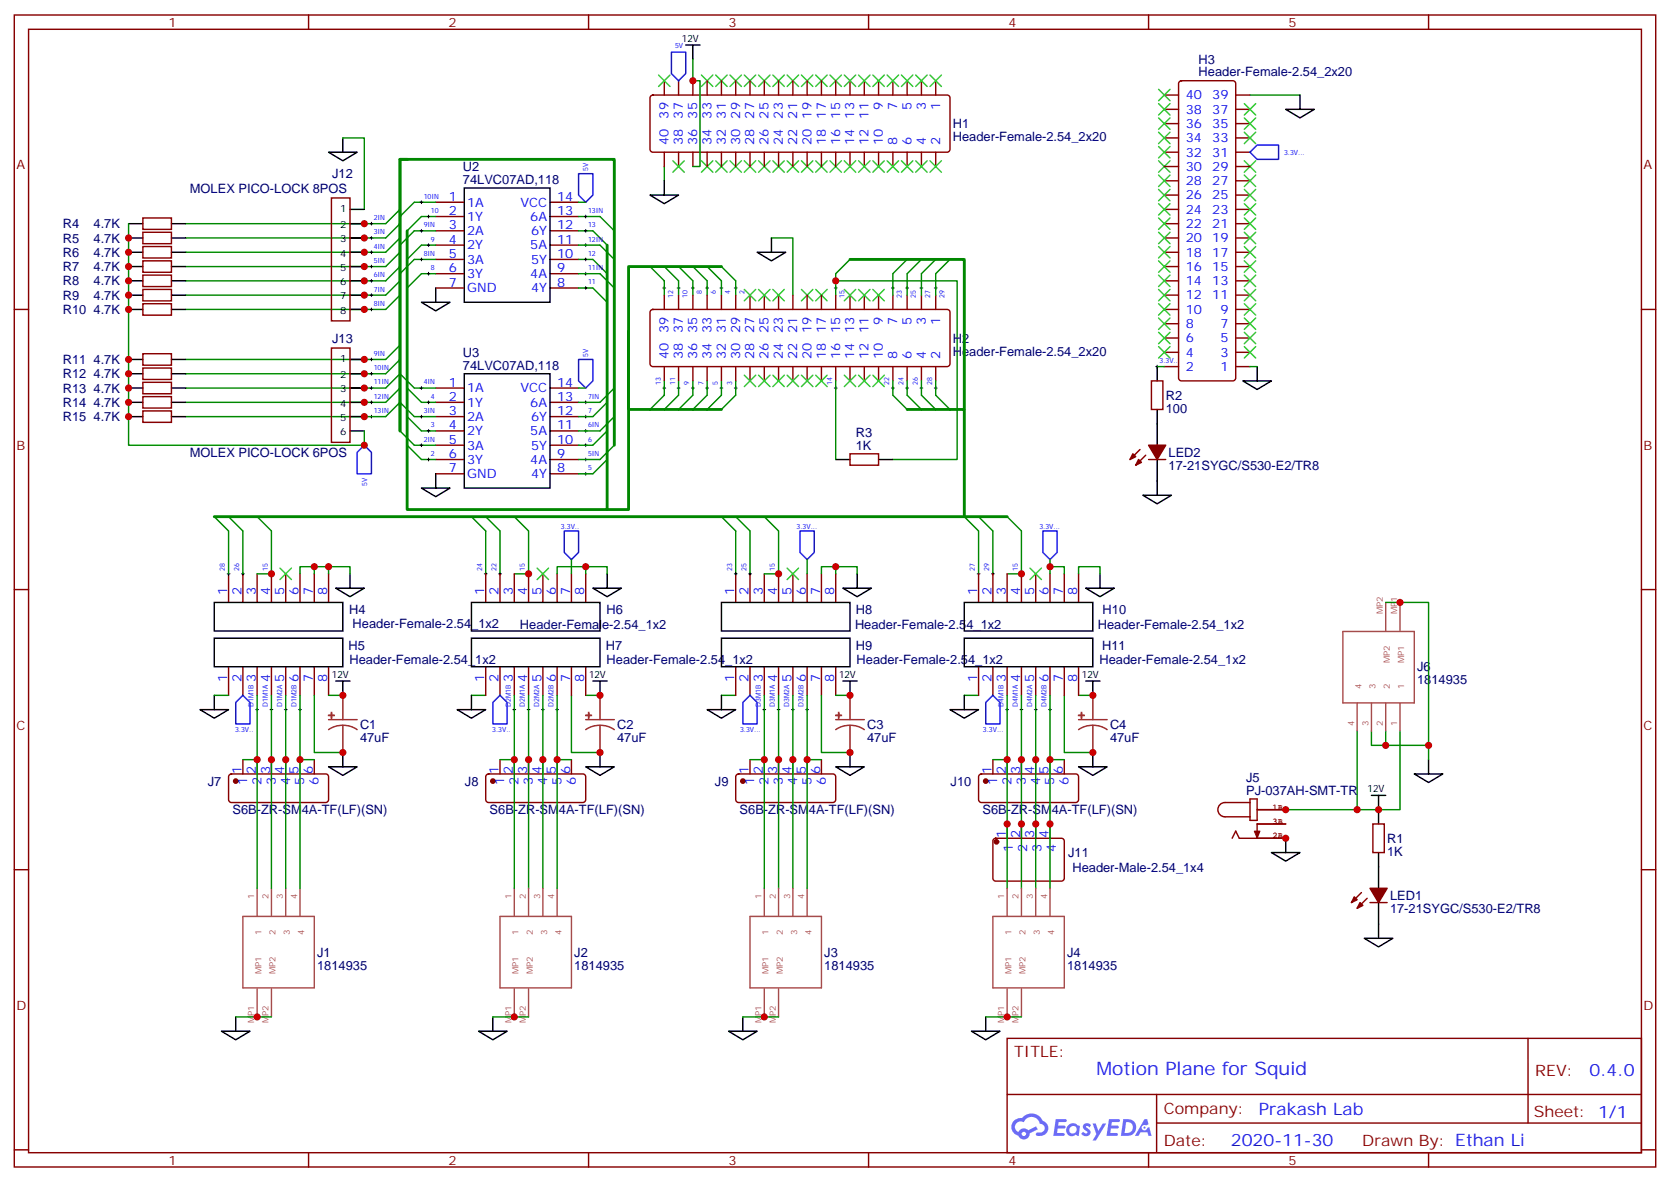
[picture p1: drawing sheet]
# EasyEDA schematic Schematic.json
TITLE: Motion Plane for Squid; REV: 0.4.0; Date: 2020-11-30; Sheet: 1/1; Drawn By: Ethan Li; Company: Prakash Lab

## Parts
C1  47uF  [CAP-SMD_BD6.3-L6.6-W6.6-FD]
C2  47uF  [CAP-SMD_BD6.3-L6.6-W6.6-FD]
C3  47uF  [CAP-SMD_BD6.3-L6.6-W6.6-FD]
C4  47uF  [CAP-SMD_BD6.3-L6.6-W6.6-FD]
H1  Header-Female-2.54_2x20  [HDR-TH_40P-P2.54-V-R2-C20-S2.54]
H2  Header-Female-2.54_2x20  [HDR-TH_40P-P2.54-V-R2-C20-S2.54]
H3  Header-Female-2.54_2x20  [HDR-TH_40P-P2.54-V-R2-C20-S2.54]
H4  Header-Female-2.54_1x2  [NPPC081KFXC-RC]
H5  Header-Female-2.54_1x2  [NPPC081KFXC-RC]
H6  Header-Female-2.54_1x2  [NPPC081KFXC-RC]
H7  Header-Female-2.54_1x2  [NPPC081KFXC-RC]
H8  Header-Female-2.54_1x2  [NPPC081KFXC-RC]
H9  Header-Female-2.54_1x2  [NPPC081KFXC-RC]
H10  Header-Female-2.54_1x2  [NPPC081KFXC-RC]
H11  Header-Female-2.54_1x2  [NPPC081KFXC-RC]
J1  1814935  [1814935]
J2  1814935  [1814935]
J3  1814935  [1814935]
J4  1814935  [1814935]
J5  PJ-037AH-SMT-TR  [CUI_PJ-037AH-SMT-TR]
J6  1814935  [1814935]
J7  S6B-ZR-SM4A-TF(LF)(SN)  [CONN-SMD_S6B-ZR-SM4A-TF]
J8  S6B-ZR-SM4A-TF(LF)(SN)  [CONN-SMD_S6B-ZR-SM4A-TF]
J9  S6B-ZR-SM4A-TF(LF)(SN)  [CONN-SMD_S6B-ZR-SM4A-TF]
J10  S6B-ZR-SM4A-TF(LF)(SN)  [CONN-SMD_S6B-ZR-SM4A-TF]
J11  Header-Male-2.54_1x4  [DIP-1X4P-2.54MM-M]
J12  MOLEX PICO-LOCK 8POS  [MOLEX PICO-LOCK 8POS]
J13  MOLEX PICO-LOCK 6POS  [MOLEX PICO-LOCK 6POS]
LED1  17-21SYGC/S530-E2/TR8  [LED0805-RD]
LED2  17-21SYGC/S530-E2/TR8  [LED0805-RD]
R1  1K  [R1206]
R2  100  [R1206]
R3  1K  [R1206]
R4  4.7K  [R0805]
R5  4.7K  [R0805]
R6  4.7K  [R0805]
R7  4.7K  [R0805]
R8  4.7K  [R0805]
R9  4.7K  [R0805]
R10  4.7K  [R0805]
R11  4.7K  [R0805]
R12  4.7K  [R0805]
R13  4.7K  [R0805]
R14  4.7K  [R0805]
R15  4.7K  [R0805]
U2  74LVC07AD,118  [SOIC-14_L8.7-W3.9-P1.27-LS6.0-BL]
U3  74LVC07AD,118  [SOIC-14_L8.7-W3.9-P1.27-LS6.0-BL]

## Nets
3.3V..: H3.2 H5.2 H6.7 H7.2 R2.2
3.3V...: H3.31 H8.6 H9.2 H10.6 H10.7 H11.2
5V: H1.37 J13.6 R4.1 R5.1 R6.1 R7.1 R8.1 R9.1 R10.1 R11.1 R12.1 R13.1 R14.1 R15.1 U2.14(VCC) U3.14(VCC)
12V: C1.1 C2.1 C3.1 C4.1 H1.35 H1.36 H5.8 H7.8 H9.8 H11.8 J5.1A(1) J5.1B(1) J6.1 J6.4 R1.2
GND: C1.2 C2.2 C3.2 C4.2 H1.40 H2.21 H3.1 H3.39 H4.6 H4.7 H4.8 H5.1 H5.7 H6.6 H6.8 H7.1 H7.7 H8.7 H8.8 H9.1 H9.7 H10.8 H11.1 H11.7 J1.MP1 J1.MP2 J2.MP1 J2.MP2 J3.MP1 J3.MP2 J4.MP1 J4.MP2 J5.2A(2) J5.2B(2) J6.2 J6.3 J6.MP1 J6.MP2 J12.1 LED1.1(-) LED2.1(-) U2.7(GND) U3.7(GND)
2: H2.29 U3.6(3Y)
2IN: J12.2 R4.2 U3.5(3A)
3: H2.30 U3.4(2Y)
3IN: J12.3 R5.2 U3.3(2A)
4: H2.31 U3.2(1Y)
4IN: J12.4 R6.2 U3.1(1A)
5: H2.32 U3.8(4Y)
5IN: J12.5 R7.2 U3.9(4A)
6: H2.33 U3.10(5Y)
6IN: J12.6 R8.2 U3.11(5A)
7: H2.34 U3.12(6Y)
7IN: J12.7 R9.2 U3.13(6A)
8: H2.35 U2.6(3Y)
8IN: J12.8 R10.2 U2.5(3A)
9: H2.36 U2.4(2Y)
9IN: J13.1 R11.2 U2.3(2A)
10: H2.37 U2.2(1Y)
10IN: J13.2 R12.2 U2.1(1A)
11: H2.38 U2.8(4Y)
11IN: J13.3 R13.2 U2.9(4A)
12: H2.39 U2.10(5Y)
12IN: J13.4 R14.2 U2.11(5A)
13: H2.40 U2.12(6Y)
13IN: J13.5 R15.2 U2.13(6A)
14: H2.16 R3.2
15: H2.15 H4.3 H4.4 H6.3 H6.4 H8.3 H8.4 H10.3 H10.4 R3.1
22: H2.8 H6.2
23: H2.7 H8.1
24: H2.6 H6.1
25: H2.5 H8.2
26: H2.4 H4.2
27: H2.3 H10.1
28: H2.2 H4.1
29: H2.1 H10.2
D1M1A: H5.4 J1.2 J7.3
D1M1B: H5.3 J1.1 J7.1 J7.2
D1M2A: H5.5 J1.3 J7.4
D1M2B: H5.6 J1.4 J7.5 J7.6
D2M1A: H7.4 J2.2 J8.3
D2M1B: H7.3 J2.1 J8.1 J8.2
D2M2A: H7.5 J2.3 J8.4
D2M2B: H7.6 J2.4 J8.5 J8.6
D3M1A: H9.4 J3.2 J9.3
D3M1B: H9.3 J3.1 J9.1 J9.2
D3M2A: H9.5 J3.3 J9.4
D3M2B: H9.6 J3.4 J9.5 J9.6
D4M1A: H11.4 J4.2 J10.3 J11.2
D4M1B: H11.3 J4.1 J10.1 J10.2 J11.1
D4M2A: H11.5 J4.3 J10.4 J11.3
D4M2B: H11.6 J4.4 J10.5 J10.6 J11.4
J5_3A: J5.3A(3) J5.3B(3)
LED1_2: LED1.2(+) R1.1
LED2_2: LED2.2(+) R2.1

Not connected (* = marked no-connect by the designer): H1 1* 2* 3* 4* 5* 6* 7* 8* 9* 10* 11* 12* 13* 14* 15* 16* 17* 18* 19* 20* 21* 22* 23* 24* 25* 26* 27* 28* 29* 30* 31* 32* 33* 34* 38* 39*; H2 9* 10* 11* 12* 13* 14* 17* 18* 19* 20* 22* 23* 24* 25* 26* 27* 28*; H3 3* 4* 5* 6* 7* 8* 9* 10* 11* 12* 13* 14* 15* 16* 17* 18* 19* 20* 21* 22* 23* 24* 25* 26* 27* 28* 29* 30* 32* 33* 34* 35* 36* 37* 38* 40*; H4 5*; H6 5*; H8 5*; H10 5*

# EasyEDA board Layout.json

Outline 114.3 x 114.3 mm; copper layers: TopLayer, BottomLayer. Coordinates in mm from the lower left corner of the outline.
Outline path: 0,107.95 arc(1.86,112.44) 6.35,114.3 arc(8.6,113.37) 9.53,111.12 arc(10.45,108.88) 12.7,107.95 101.6,107.95 arc(103.85,108.88) 104.78,111.12 arc(105.7,113.37) 107.95,114.3 arc(112.44,112.44) 114.3,107.95 114.3,6.35 arc(112.44,1.86) 107.95,0 arc(105.7,0.93) 104.78,3.18 arc(103.85,5.42) 101.6,6.35 27.31,6.35 arc(25.06,5.42) 24.13,3.18 arc(23.2,0.93) 20.95,0 6.35,0 arc(1.86,1.86) 0,6.35 0,107.95

## Design rules (mm)
Default: track 0.254, clearance 0.152, via 0.61, via hole 0.305

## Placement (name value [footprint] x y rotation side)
C1  47uF  [CAP-SMD_BD6.3-L6.6-W6.6-FD]  56.51 92.08 270 top
C2  47uF  [CAP-SMD_BD6.3-L6.6-W6.6-FD]  26.03 92.08 270 top
C3  47uF  [CAP-SMD_BD6.3-L6.6-W6.6-FD]  50.16 20.32 90 top
C4  47uF  [CAP-SMD_BD6.3-L6.6-W6.6-FD]  80.65 20.32 90 top
H1  Header-Female-2.54_2x20  [HDR-TH_40P-P2.54-V-R2-C20-S2.54]  48.26 67.31 180 bottom
H2  Header-Female-2.54_2x20  [HDR-TH_40P-P2.54-V-R2-C20-S2.54]  48.26 46.99 180 bottom
H3  Header-Female-2.54_2x20  [HDR-TH_40P-P2.54-V-R2-C20-S2.54]  97.79 57.15 270 bottom
H4  Header-Female-2.54_1x2  [NPPC081KFXC-RC]  71.12 81.28 0 top
H5  Header-Female-2.54_1x2  [NPPC081KFXC-RC]  71.12 93.98 0 top
H6  Header-Female-2.54_1x2  [NPPC081KFXC-RC]  40.64 81.28 0 top
H7  Header-Female-2.54_1x2  [NPPC081KFXC-RC]  40.64 93.98 0 top
H8  Header-Female-2.54_1x2  [NPPC081KFXC-RC]  35.56 33.02 180 top
H9  Header-Female-2.54_1x2  [NPPC081KFXC-RC]  35.56 20.32 180 top
H10  Header-Female-2.54_1x2  [NPPC081KFXC-RC]  66.04 33.02 180 top
H11  Header-Female-2.54_1x2  [NPPC081KFXC-RC]  66.04 20.32 180 top
Hole_gge16562  -  [Hole_gge16562]  6.35 107.95 0 top
Hole_gge16573  -  [Hole_gge16573]  107.95 107.95 0 top
Hole_gge16579  -  [Hole_gge16579]  6.35 6.35 0 top
Hole_gge16584  -  [Hole_gge16584]  107.95 6.35 0 top
J1  -  [1814935]  10.16 96.52 270 top
J2  -  [1814935]  10.16 77.47 270 top
J3  -  [1814935]  10.16 36.83 270 top
J4  -  [1814935]  10.16 17.78 270 top
J5  PJ-037AH-SMT-TR  [CUI_PJ-037AH-SMT-TR]  16.51 56.52 0 top
J6  -  [1814935]  104.14 96.52 90 top
J7  S6B-ZR-SM4A-TF(LF)(SN)  [CONN-SMD_S6B-ZR-SM4A-TF]  3.17 96.52 90 bottom
J8  S6B-ZR-SM4A-TF(LF)(SN)  [CONN-SMD_S6B-ZR-SM4A-TF]  3.17 77.47 90 bottom
J9  S6B-ZR-SM4A-TF(LF)(SN)  [CONN-SMD_S6B-ZR-SM4A-TF]  3.17 36.83 90 bottom
J10  S6B-ZR-SM4A-TF(LF)(SN)  [CONN-SMD_S6B-ZR-SM4A-TF]  3.17 17.78 90 bottom
J11  Header-Male-2.54_1x4  [DIP-1X4P-2.54MM-M]  15.88 3.18 0 top
J12  -  [MOLEX PICO-LOCK 8POS]  53.59 13.21 0 bottom
J13  -  [MOLEX PICO-LOCK 6POS]  30.73 13.21 0 bottom
LED1  17-21SYGC/S530-E2/TR8  [LED0805-RD]  111.76 85.73 180 top
LED2  17-21SYGC/S530-E2/TR8  [LED0805-RD]  111.76 79.38 180 top
R1  1K  [R1206]  97.16 85.73 180 top
R2  100  [R1206]  104.78 83.19 180 top
R3  1K  [R1206]  53.34 57.15 0 top
R4  4.7K  [R0805]  68.58 32.39 180 bottom
R5  4.7K  [R0805]  68.58 29.84 180 bottom
R6  4.7K  [R0805]  68.58 27.31 180 bottom
R7  4.7K  [R0805]  68.58 24.77 180 bottom
R8  4.7K  [R0805]  68.58 22.22 180 bottom
R9  4.7K  [R0805]  68.58 19.69 180 bottom
R10  4.7K  [R0805]  68.58 17.15 180 bottom
R11  4.7K  [R0805]  20.32 17.15 0 bottom
R12  4.7K  [R0805]  20.32 19.69 0 bottom
R13  4.7K  [R0805]  20.32 22.22 0 bottom
R14  4.7K  [R0805]  20.32 24.77 0 bottom
R15  4.7K  [R0805]  20.32 27.31 0 bottom
U2  74LVC07AD,118  [SOIC-14_L8.7-W3.9-P1.27-LS6.0-BL]  29.21 31.75 0 bottom
U3  74LVC07AD,118  [SOIC-14_L8.7-W3.9-P1.27-LS6.0-BL]  41.91 31.75 0 bottom

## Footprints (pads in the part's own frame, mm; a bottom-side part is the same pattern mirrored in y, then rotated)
1814935
  rect 1.2x3.2 smd: 1(-3.75,-1.6) 2(-1.25,-1.6) 3(1.25,-1.6) 4(3.75,-1.6)
  rect 2.2x5.6 smd: MP1(-6.95,-5.85) MP2(6.95,-5.85)
CAP-SMD_BD6.3-L6.6-W6.6-FD
  rect 3x1 smd: 1(-2.8,0) 2(2.8,0)
CONN-SMD_S6B-ZR-SM4A-TF
  rect 1.1x1.9 smd: 0(-5.7,-2.05) 0(5.7,-2.05)
  rect 0.8x3.5 smd: 1(3.75,2.05) 2(2.25,2.05) 3(0.75,2.05) 4(-0.75,2.05) 5(-2.25,2.05) 6(-3.75,2.05)
CUI_PJ-037AH-SMT-TR
  round 2.1 hole 2.1 unplated: (-12.75,0.65)
  rect 4.4x3.3 smd: 1A(0,0)
  oval 1.8x3.6 hole 1.2x1.5: 1B(-1.95,1.75)
  rect 6.2x3.9 smd: 2A(-8.95,7.1) 3A(-8.95,-5.8)
  oval 2x4 hole 1x3: 2B(-8.25,0.65)
  oval 4x2 hole 3x1.2: 3B(-5.05,-4.15)
DIP-1X4P-2.54MM-M
  rect 1.8x1.8 hole 1.2: 1(-3.81,0)
  oval 1.8x1.8 hole 1.2: 2(-1.27,0) 3(1.27,0) 4(3.81,0)
HDR-TH_40P-P2.54-V-R2-C20-S2.54
  rect 1.8x1.8 hole 1.2: 1(-24.13,-1.27)
  oval 1.8x1.8 hole 1.2: 2(-24.13,1.27) 3(-21.59,-1.27) 4(-21.59,1.27) 5(-19.05,-1.27) 6(-19.05,1.27) 7(-16.51,-1.27) 8(-16.51,1.27) 9(-13.97,-1.27) 10(-13.97,1.27) 11(-11.43,-1.27) 12(-11.43,1.27) 13(-8.89,-1.27) 14(-8.89,1.27) 15(-6.35,-1.27) 16(-6.35,1.27) 17(-3.81,-1.27) 18(-3.81,1.27) 19(-1.27,-1.27) 20(-1.27,1.27) 21(1.27,-1.27) 22(1.27,1.27) 23(3.81,-1.27) 24(3.81,1.27) 25(6.35,-1.27) 26(6.35,1.27) 27(8.89,-1.27) 28(8.89,1.27) 29(11.43,-1.27) 30(11.43,1.27) 31(13.97,-1.27) 32(13.97,1.27) 33(16.51,-1.27) 34(16.51,1.27) 35(19.05,-1.27) 36(19.05,1.27) 37(21.59,-1.27) 38(21.59,1.27) 39(24.13,-1.27) 40(24.13,1.27)
Hole_gge16562
  round 2.54 hole 2.54 unplated: (0,0)
Hole_gge16573
  round 2.54 hole 2.54 unplated: (0,0)
Hole_gge16579
  round 2.54 hole 2.54 unplated: (0,0)
Hole_gge16584
  round 2.54 hole 2.54 unplated: (0,0)
LED0805-RD
  rect 1x1.4 smd: 1(-1.1,0) 2(1.1,0)
MOLEX PICO-LOCK 6POS
  rect 1.6x2.1 smd: (-6.5,5.184) (6.464,5.184)
  rect 0.8x1.2 smd: 1(3.751,-0.024) 2(2.251,-0.024) 4(-0.749,-0.024) 5(-2.249,-0.024) 6(-3.749,-0.024)
  rect 0.8x1.22 smd: 3(0.751,-0.024)
MOLEX PICO-LOCK 8POS
  rect 1.3x1.9 smd: (-7.883,5.208) (7.791,5.208)
  rect 0.7x1.1 smd: 1(5.204,0) 2(3.704,0) 3(2.204,0) 4(0.704,0) 5(-0.796,0) 6(-2.296,0) 7(-3.796,0) 8(-5.296,0)
NPPC081KFXC-RC
  rect 1x2 smd: 1(8.902,-1.702) 2(6.362,1.598) 3(3.822,-1.702) 4(1.282,1.598) 5(-1.258,-1.702) 6(-3.798,1.598) 7(-6.338,-1.702) 8(-8.878,1.598)
R0805
  rect 1x1.55 smd: 1(-1,0) 2(1,0)
R1206
  rect 1.2x1.9 smd: 1(-1.6,0) 2(1.6,0)
SOIC-14_L8.7-W3.9-P1.27-LS6.0-BL
  oval 0.6x1.8 smd: 1(-3.81,-3.1) 2(-2.54,-3.1) 3(-1.27,-3.1) 4(0,-3.1) 5(1.27,-3.1) 6(2.54,-3.1) 7(3.81,-3.1) 8(3.81,3.1) 9(2.54,3.1) 10(1.27,3.1) 11(0,3.1) 12(-1.27,3.1) 13(-2.54,3.1) 14(-3.81,3.1)

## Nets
As in the schematic.

Pads without a net: H1 1 2 3 4 5 6 7 8 9 10 11 12 13 14 15 16 17 18 19 20 21 22 23 24 25 26 27 28 29 30 31 32 33 34 38 39; H2 9 10 11 12 13 14 17 18 19 20 22 23 24 25 26 27 28; H3 3 4 5 6 7 8 9 10 11 12 13 14 15 16 17 18 19 20 21 22 23 24 25 26 27 28 29 30 32 33 34 35 36 37 38 40; H4 5; H6 5; H8 5; H10 5; J7 0; J8 0; J9 0; J10 0

## Via types
v1: diameter 0.61, hole 0.305, TopLayer to BottomLayer, 44 vias

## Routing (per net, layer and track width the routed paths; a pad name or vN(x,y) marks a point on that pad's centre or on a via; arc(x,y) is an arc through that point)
3.3V..: length 98.1
  TopLayer w0.254: v1(88.26,89.54) 82.22,95.58 H5.2 77.48,91.45 76.2,90.17 68.58,90.17 66.04,92.71 66.04,95.25 63.5,97.79 49.21,97.79 H7.2 47,91.45 43.18,87.63 v1(36.83,87.63) ; H6.7 34.29,79.59 v1(34.29,85.09) ; R2.2 98.43,83.19 H3.2 v1(92.07,85.73)
  BottomLayer w0.254: v1(92.07,85.73) v1(88.26,89.54) ; v1(34.29,85.09) v1(36.83,87.63)
3.3V...: length 120.3
  TopLayer w0.254: H9.2 29.2,22.85 30.48,24.13 38.1,24.13 40.64,21.59 40.64,19.05 45.72,13.97 54.93,13.97 H11.2 59.69,18.73 v1(59.69,24.13) ; 99.15,43.09 97.96,41.91 95.25,41.91 88.06,34.72 H10.7 72.38,33.96 H10.6 ; 69.96,31.55 66.36,27.94 v1(59.69,27.94) 42.54,27.94 39.36,31.13 H8.6
  BottomLayer w0.254: v1(59.69,24.13) v1(59.69,27.94)
5V: length 164.5
  TopLayer w0.254: v1(24.13,29.84) 25.4,28.58 34.92,28.58 v1(36.83,30.48) 40,27.31 v1(71.75,27.31) ; H1.37 22.86,62.23 13.97,62.23 11.43,59.69 11.43,56.52 16.51,51.44 16.51,27.94 v1(26.03,18.41)
  BottomLayer w0.254: v1(26.03,18.41) 26.96,17.49 26.96,13.2 ; 19.32,25.4 R13.1 ; 19.32,27.94 R14.1 ; v1(16.51,28.7) 17.91,27.31 R15.1 21.86,29.84 v1(24.13,29.84) 25.33,28.65 25.4,28.65 ; v1(71.75,27.31) R6.1 ; R6.1 R5.1 R4.1 ; R6.1 R7.1 R8.1 R9.1 R10.1 ; v1(36.83,30.48) 38.1,29.21 38.1,28.65 ; 19.32,22.86 R12.1 ; 19.32,20.32 R11.1
12V: length 274.2
  TopLayer w0.762: 62.24,87.64 95.26,87.64 ; 62.24,87.64 60.97,86.37 31.76,86.37 ; 62.24,87.64 H5.8 61.54,94.88 C1.1 ; 95.26,87.64 95.25,95.25 100.27,100.27 J6.4 ; 95.26,87.64 95.26,86.02 R1.2 ; 95.26,87.64 100.39,92.77 J6.1 ; 31.76,86.37 29.21,83.82 H1.36 H1.35 19.05,55.88 ; 31.76,86.37 H7.8 31.06,94.88 C2.1 ; C3.1 45.64,17.52 H9.8 44.44,26.03 ; 19.05,55.88 18.42,56.52 J5.1A ; 19.05,55.88 19.05,31.75 24.77,26.03 44.44,26.03 ; 44.44,26.03 71.75,26.03 74.92,22.87 H11.8 76.12,17.52 C4.1
GND:
  vias: v1(25.65,24.13) v1(27.94,41.91) v1(27.94,24.13) v1(30.48,41.91) v1(33.02,38.74) v1(37.85,13.72) v1(38.1,38.1) v1(40.64,38.1)
2: length 14
  BottomLayer w0.254: H2.29 36.83,44.45 44.45,36.83 44.45,34.85
2IN: length 48.4
  BottomLayer w0.254: J12.2 57.3,23.98 48.9,32.39 ; R4.2 48.9,32.39 ; 48.9,32.39 45.09,32.39 43.18,34.29 43.18,34.85
3: length 16.6
  BottomLayer w0.254: H2.30 35.56,46.99 35.56,44.45 41.91,38.1 41.91,34.85
3IN: length 56.3
  BottomLayer w0.254: J12.3 55.8,22.94 46.99,31.75 44.45,31.75 43.18,33.02 41.91,33.02 40.64,34.29 40.64,34.85 ; J12.3 57.58,11.43 58.42,11.43 60.96,13.97 60.96,24.13 66.68,29.84 R5.2 ; J12.3 55.79,13.2 55.71,13.2
4: length 13
  BottomLayer w0.254: H2.31 34.29,44.45 39.37,39.37 39.37,34.85
4IN: length 56.5
  BottomLayer w0.254: R6.2 66.68,27.31 61.59,22.22 61.59,13.97 58.42,10.8 56.71,10.8 J12.4 54.3,21.9 45.09,31.12 43.81,31.12 42.54,32.39 40,32.39 38.1,34.29 U3.1
5: length 27.6
  BottomLayer w0.254: 45.72,28.65 45.69,29.32 44.45,30.48 43.18,30.48 41.91,31.75 39.37,31.75 36.83,34.29 36.83,40.64 33.02,44.45 33.02,46.99 H2.32
5IN: length 44.7
  BottomLayer w0.254: R7.2 66.68,24.77 62.23,20.32 62.23,13.97 58.42,10.16 55.85,10.16 J12.5 52.8,19.59 44.45,27.94 U3.9
6: length 23.3
  BottomLayer w0.254: H2.33 31.75,44.45 36.19,40.01 36.19,33.66 38.74,31.12 41.28,31.12 43.18,29.21 43.18,28.65
6IN: length 45
  BottomLayer w0.254: U3.11 41.91,27.94 51.3,18.55 J12.6 54.98,9.53 58.42,9.53 62.87,13.97 62.87,18.41 66.68,22.22 R8.2
7: length 25.1
  BottomLayer w0.254: 40.64,28.65 40.64,29.21 39.37,30.48 38.1,30.48 35.56,33.02 35.56,39.37 30.48,44.45 30.48,46.99 H2.34
7IN: length 45.3
  BottomLayer w0.254: R9.2 66.68,19.69 63.5,16.51 63.5,13.97 58.42,8.89 54.12,8.89 J12.7 49.8,17.51 39.37,27.94 U3.13
8: length 11.9
  BottomLayer w0.254: 31.75,34.85 31.75,41.91 29.21,44.45 H2.35
8IN: length 54.8
  BottomLayer w0.254: 30.48,34.85 30.48,34.29 32.39,32.39 33.66,32.39 36.83,29.21 36.83,27.94 48.3,16.47 J12.8 53.25,8.25 58.42,8.25 67.31,17.15 R10.2
9: length 14.5
  BottomLayer w0.254: H2.36 27.94,46.99 27.94,44.45 29.21,43.18 29.21,34.85
9IN: length 45.9
  BottomLayer w0.254: R11.2 21.32,14.87 26.67,9.53 30.86,9.53 34.54,13.2 ; 27.94,34.85 27.94,34.29 29.21,33.02 30.48,33.02 31.75,31.75 33.02,31.75 35.56,29.21 35.56,27.94 34.54,26.92 34.54,13.2
10: length 10.9
  BottomLayer w0.254: U2.2 H2.37
10IN: length 47.6
  BottomLayer w0.254: 25.4,34.85 25.4,34.29 27.31,32.39 29.84,32.39 31.11,31.12 32.39,31.12 34.29,29.21 34.29,27.94 33.02,26.67 33.02,13.2 ; 33.01,13.2 29.97,10.16 26.67,10.16 22.86,13.97 22.86,18.41 21.59,19.69 R12.2
11: length 26.6
  BottomLayer w0.254: 33.02,28.65 33.02,29.21 31.75,30.48 30.48,30.48 29.21,31.75 26.67,31.75 24.13,34.29 24.13,35.56 25.4,36.83 25.4,46.99 H2.38
11IN: length 35.2
  BottomLayer w0.254: 31.49,13.2 29.08,10.8 26.67,10.8 23.5,13.97 23.5,20.32 21.59,22.22 R13.2 ; 31.75,28.65 31.75,27.94 31.5,27.69 31.5,13.2
12: length 21.7
  BottomLayer w0.254: 30.48,28.65 30.48,29.21 28.58,31.12 26.03,31.12 23.5,33.66 23.5,36.19 24.13,36.83 H2.39
12IN: length 35.5
  BottomLayer w0.254: 29.97,13.2 29.97,27.18 29.21,27.94 29.21,28.65 ; 29.96,13.2 28.19,11.43 26.67,11.43 24.13,13.97 24.13,22.22 21.59,24.77 R14.2
13: length 23
  BottomLayer w0.254: H2.40 22.86,46.99 22.86,33.02 25.4,30.48 26.67,30.48 27.94,29.21 U2.12
13IN: length 36
  BottomLayer w0.254: U2.13 26.67,20.07 28.49,18.25 J13.5 ; R15.2 21.59,27.31 24.77,24.13 24.77,13.97 26.67,12.06 27.31,12.06 28.44,13.2
14: length 9.3
  TopLayer w0.254: R3.2 54.61,57.15 H2.16 54.67,48.2
15: length 138.2
  TopLayer w0.254: v1(50.8,41.91) H2.15 53.34,46.99 53.34,55.88 52.07,57.15 R3.1 50.8,57.15 45.72,62.23 45.72,78.32 H6.3 41.92,82.12 H6.4 41.92,83.2 43.81,85.09 70.19,85.09 H4.4 74.94,80.34 H4.3 ; v1(50.8,38.1) 50.8,36.83 46.99,33.02 ; 46.99,33.02 35.88,33.02 H8.4 31.74,33.96 H8.3 ; 46.99,33.02 50.8,29.21 62.55,29.21 H10.4 62.22,33.96 H10.3
  BottomLayer w0.254: v1(50.8,41.91) v1(50.8,38.1)
22: length 42
  TopLayer w0.254: H2.8 64.77,50.8 50.8,64.77 50.8,74.93 47,78.73 H6.2
23: length 44.6
  TopLayer w0.254: H2.7 59.69,40.64 29.21,40.64 26.66,38.09 H8.1
24: length 38.7
  TopLayer w0.254: H6.1 49.54,78.73 53.34,74.93 53.34,64.77 67.31,50.8 H2.6
25: length 47.2
  TopLayer w0.254: H8.2 29.2,36.82 31.75,39.37 60.96,39.37 H2.5
26: length 38.8
  TopLayer w0.254: H2.4 69.85,63.5 68.58,64.77 68.58,69.85 77.48,78.75 H4.2
27: length 17.8
  TopLayer w0.254: H2.3 62.23,38.1 59.69,38.1 57.14,35.55 H10.1
28: length 35.5
  TopLayer w0.254: H2.2 72.39,63.5 71.12,64.77 71.12,69.85 80.02,78.75 H4.1
29: length 21.1
  TopLayer w0.254: H10.2 59.68,35.55 60.96,36.83 63.5,36.83 H2.1
D1M1A: length 81.8
  TopLayer w0.381: v1(1.91,97.79) J1.2 10.14,97.77 17.78,105.41 63.5,105.41 72.4,96.51 H5.4
  BottomLayer w0.381: J7.3 2.42,97.27 v1(1.91,97.79)
D1M1B: length 89
  TopLayer w0.381: v1(1.91,100.33) 8.5,100.33 J1.1 10.1,100.27 16.51,106.68 64.77,106.68 74.94,96.51 H5.3
  BottomLayer w0.381: J7.2 J7.1 1.97,100.27 v1(1.91,100.33)
D1M2A: length 82.6
  TopLayer w0.381: H5.5 69.86,96.51 62.23,104.14 19.05,104.14 10.18,95.27 J1.3 v1(1.91,95.25)
  BottomLayer w0.381: J7.4 2.42,95.77 v1(1.91,95.25)
D1M2B: length 78
  TopLayer w0.381: v1(1.91,92.71) 8.5,92.71 J1.4 10.22,92.77 20.32,102.87 60.96,102.87 67.32,96.51 H5.6
  BottomLayer w0.381: v1(1.91,92.71) 1.97,92.77 J7.6 J7.5
D2M1A: length 60.2
  TopLayer w0.381: v1(1.91,78.74) J2.2 10.14,78.72 12.7,81.28 12.7,90.17 22.86,100.33 38.1,100.33 41.92,96.51 H7.4
  BottomLayer w0.381: v1(1.91,78.74) 2.42,78.22 J8.3
D2M1B: length 67.4
  TopLayer w0.381: v1(1.91,81.28) 8.5,81.28 J2.1 ; H7.3 44.46,96.51 39.37,101.6 21.59,101.6 11.43,91.44 11.43,82.55 10.1,81.22 8.56,81.22
  BottomLayer w0.381: v1(1.91,81.28) 1.96,81.22 J8.1 J8.2
D2M2A: length 61
  TopLayer w0.381: v1(1.91,76.2) J2.3 10.18,76.22 13.97,80.01 13.97,88.9 24.13,99.06 36.83,99.06 39.37,96.52 H7.5
  BottomLayer w0.381: J8.4 2.42,76.72 v1(1.91,76.2)
D2M2B: length 56.4
  TopLayer w0.381: H7.6 36.84,96.51 35.56,97.79 25.4,97.79 15.24,87.63 15.24,78.74 10.22,73.72 8.56,73.72 8.5,73.66 v1(1.91,73.66)
  BottomLayer w0.381: v1(1.91,73.66) 1.96,73.72 J8.6 J8.5
D3M1A: length 52.6
  TopLayer w0.381: v1(1.91,38.1) J3.2 10.18,38.08 13.97,34.29 13.97,25.4 24.13,15.24 31.75,15.24 34.28,17.75 H9.4
  BottomLayer w0.381: v1(1.91,38.1) 2.42,37.58 J9.3
D3M1B: length 54.7
  TopLayer w0.381: H9.3 31.75,17.78 30.48,16.51 25.4,16.51 15.24,26.67 15.24,35.56 10.22,40.58 8.56,40.58 ; J3.1 8.5,40.64 v1(1.91,40.64)
  BottomLayer w0.381: J9.2 J9.1 1.96,40.58 v1(1.91,40.64)
D3M2A: length 58.4
  TopLayer w0.381: H9.5 36.82,17.75 33.02,13.97 22.86,13.97 12.7,24.13 12.7,33.02 10.14,35.58 J3.3 v1(1.91,35.56)
  BottomLayer w0.381: v1(1.91,35.56) 2.42,36.08 J9.4
D3M2B: length 59
  TopLayer w0.381: v1(1.91,33.02) 8.5,33.02 J3.4 ; H9.6 39.36,17.75 34.29,12.7 21.59,12.7 11.43,22.86 11.43,31.75 10.1,33.08 8.56,33.08
  BottomLayer w0.381: J9.5 J9.6 1.96,33.08 v1(1.91,33.02)
D4M1A: length 85.6
  TopLayer w0.254: J11.2 v1(14.61,6.35)
  TopLayer w0.381: v1(1.91,19.05) J4.2 10.18,19.03 v1(14.61,14.61) 19.05,10.16 57.15,10.16 64.76,17.77 H11.4
  BottomLayer w0.254: v1(14.61,14.61) v1(14.61,6.35)
  BottomLayer w0.381: J10.3 2.42,18.53 v1(1.91,19.05)
D4M1B: length 92.8
  TopLayer w0.254: J11.1 v1(12.06,10.16)
  TopLayer w0.381: H11.3 62.22,17.77 55.88,11.43 20.32,11.43 v1(12.06,19.69) 10.22,21.53 J4.1 8.5,21.59 v1(1.91,21.59)
  BottomLayer w0.254: v1(12.06,19.69) v1(12.06,10.16)
  BottomLayer w0.381: v1(1.91,21.59) 1.96,21.53 J10.1 J10.2
D4M2A: length 86.4
  TopLayer w0.254: J11.3 v1(17.14,6.35)
  TopLayer w0.381: v1(1.91,16.51) J4.3 10.14,16.53 v1(17.14,9.53) 17.78,8.89 58.42,8.89 67.3,17.77 H11.5
  BottomLayer w0.254: v1(17.14,9.53) v1(17.14,6.35)
  BottomLayer w0.381: J10.4 2.42,17.03 v1(1.91,16.51)
D4M2B: length 85.3
  TopLayer w0.254: J11.4 19.69,7.62
  TopLayer w0.381: H11.6 69.84,17.77 59.69,7.62 16.51,7.62 10.1,14.03 J4.4 ; v1(1.91,13.97) 8.77,13.97 8.83,14.03
  BottomLayer w0.381: J10.5 J10.6 1.96,14.03 v1(1.91,13.97)
LED1_2: length 11.9
  TopLayer w0.254: R1.1 110.66,85.73
LED2_2: length 5.9
  TopLayer w0.254: 106.38,83.19 110.19,79.38 LED2.2

## Copper pours and planes (outline as drawn; the poured copper is in the pictures)
GND on TopLayer: 0.64,107.31 113.66,107.31 113.66,6.99 0.64,6.99
GND on BottomLayer: 0.64,107.31 113.66,107.31 113.66,6.99 0.64,6.99

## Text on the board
BottomSilkLayer: M1B | M1A | M2A | M2B | 5V | 10IN | 13IN | 10 | 13 | 9IN | 12IN | 9 | 12 | 8IN | 11IN | 8 | 11 | GND | 4IN | 4 | 7IN | 3IN | 7 | 3 | 6IN | 2IN | 6 | 2 | 5IN | 5 | Stepper 1 | Stepper 2 | Stepper 3 | Stepper 4 | Localization Board | 12V | 3.3V | AREF | A5 | A7 | A9 | A11 | 44 | 42 | 40 | 38 | 36 | 34 | 32 | 30 | SCK | MOSI | 19/RX1 | 21/SCL | A4 | A6 | A8 | 45 | 43 | 41 | 39 | 37 | 35 | 33 | 31 | A10 | MISO | IOREF | 18/TX1 | 20/SDA | VIN | 1 | 0 | SCL1 | SDA1 | RESET | 14/TX3 | 15/RX3 | A1 | 16/TX2 | 17/RX2 | A3 | A2 | DAC1 | DAC0 | 53 | 52 | 22 | 23 | 51 | 50 | 24 | 25 | 49 | 48 | 26 | 27 | 47 | 46 | 28 | 29
TopSilkLayer: 12V | 3.3V | GND | Prakash Lab / Octopi Team | Stanford University | Localization Board | Stepper 1 | Stepper 3 | Stepper 4 | Stepper 2 | 12V Supply | Driver 3 | ADDR2 | Driver 4 | ADDR3 | ADDR1 | Driver 2 | ADDR0 | Driver 1 | M1B | M1A | M2A | M2B | 19/RX1 | 21/SCL | AREF | MOSI | SCK | A5 | A7 | A9 | A11 | 44 | 42 | 40 | 38 | 36 | 34 | 32 | 30 | 5V | IOREF | A4 | A6 | A8 | A10 | 45 | 43 | 41 | 39 | 37 | 35 | 33 | 31 | MISO | 18/TX1 | 20/SDA | VIN | 23 | 25 | UART | 1 | 0 | SCL1 | SDA1 | RESET | A1 | 16/TX2 | RX2 | 27 | A3 | A2 | RX1 | 29 | DAC1 | DAC0 | SCL | 53 | 52 | 51 | 50 | 49 | 48 | 47 | 46 | 22 | 24 | 26 | 28 | 13 | 12 | 11 | 10 | 9 | 8 | 7 | 6 | 5 | 4 | 3 | 2 | TX3 | RX3 | Motion Plane | v0.4.0 for Squid | Octopi Driver | v0.2.0 Stack
